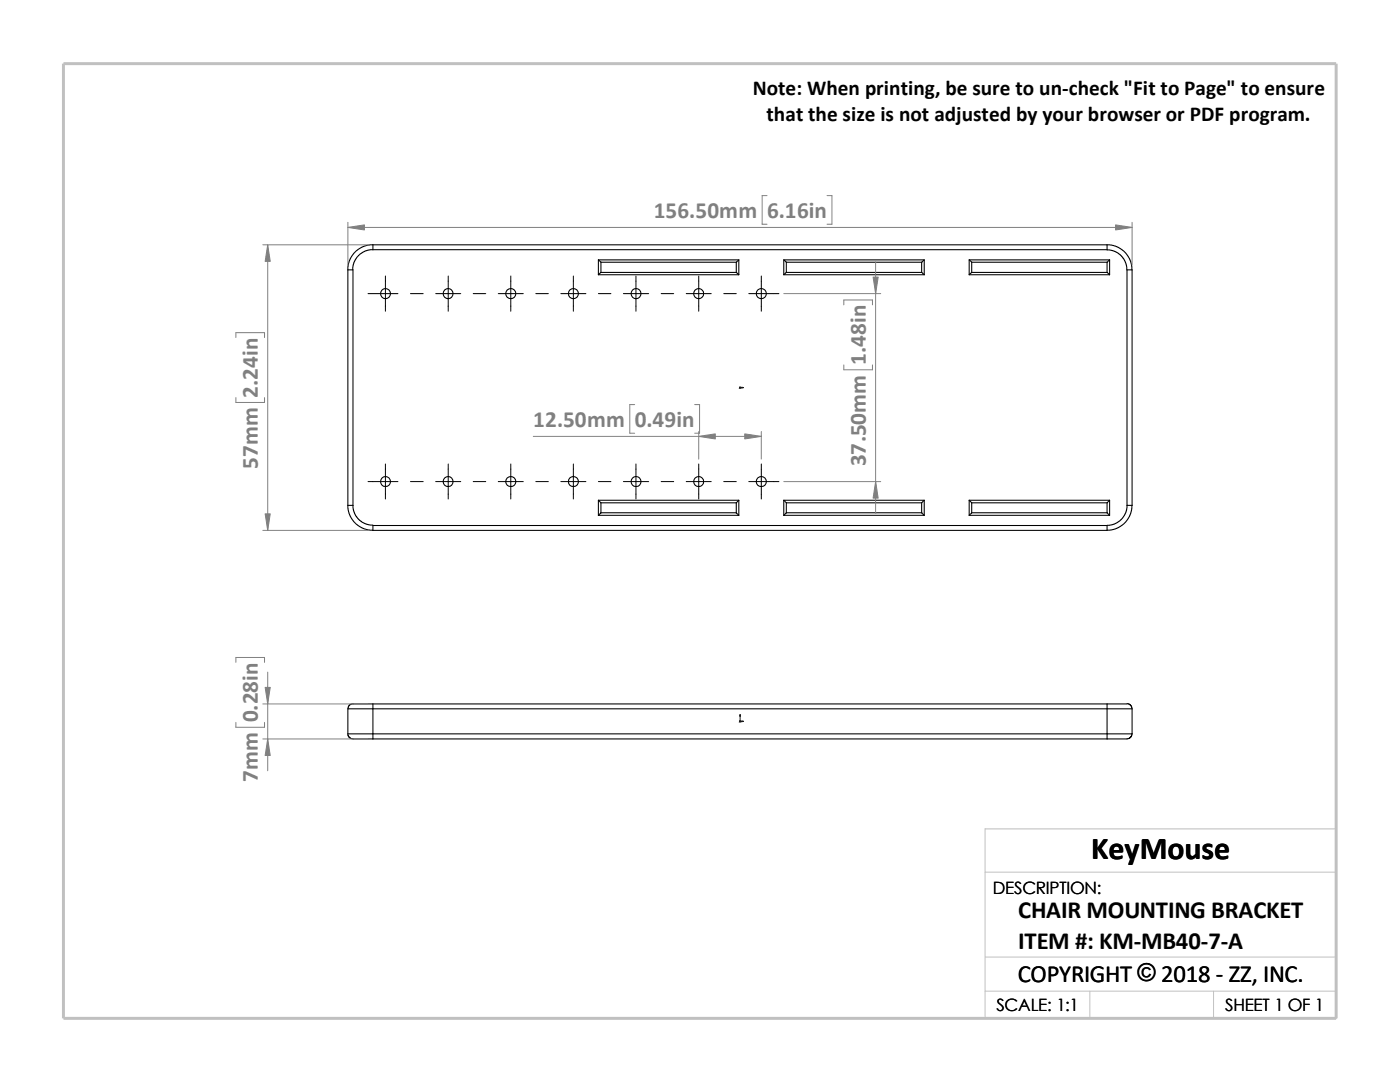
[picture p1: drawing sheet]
<svg xmlns="http://www.w3.org/2000/svg" width="279mm" height="216mm" viewBox="0 0 279 216" stroke-linecap="round" stroke-linejoin="round" font-family="sans-serif">
<path d="M196.6 174h70.1M196.6 191h70.1M196.6 197.8h70.1M217.5 197.8v5.4M242.2 197.8v5.4M26.8 203.2h239.9v-37.8h-70.1v37.8" fill="none" stroke="#c0c0c0" stroke-width=".2"/>
<path d="M12.7 12.7h254v190.5h-254z" fill="none" stroke="#c0c0c0" stroke-width=".59"/>
<g fill="none" stroke="#000" stroke-width=".21">
<path d="M69.4 53.8h1v47M69.4 53.8v47M74.4 48.9h-.9l-1 .3-1.6 1-1.1 1.7-.3 1-.1 .9M74.4 49.8l-1.4 .2-1.5 1-.9 1.4-.2 1.4M74.4 48.9v.9M74.4 48.9h146.5M119.4 51.9h28M119.4 54.8h28M119.4 51.9v2.9M119.4 51.9l.5 .4M119.9 54.4l-.5 .4M119.9 54.4h27"/>
<path d="M119.9 52.3h27M119.9 52.3v2.1M146.9 52.3v2.1M146.9 54.4l.5 .4M147.4 51.9l-.5 .4M147.4 51.9v2.9M156.4 51.9l.5 .4M156.4 51.9h28M156.4 54.8h28M156.4 51.9v2.9M156.9 52.3v2.1M156.9 54.4h27"/>
<path d="M156.9 52.3h27M156.9 54.4l-.5 .4M183.9 54.4l.5 .4M183.9 52.3v2.1M184.4 51.9v2.9M184.4 51.9l-.5 .4M193.4 51.9v2.9M193.4 51.9h28M193.4 54.8h28M193.4 51.9l.5 .4M193.9 54.4l-.5 .4M193.9 54.4h27"/>
<path d="M193.9 52.3h27M193.9 52.3v2.1M220.9 48.9h.9l1 .3 1.2 .7 .7 .6 1 1.7 .2 1.6M220.9 48.9v.9h-146.5M220.9 52.3v2.1M220.9 49.9h.8l.8 .3 1.2 .8 .9 1.2 .3 1.6M220.9 54.4l.5 .4M221.4 51.9l-.5 .4M221.4 51.9v2.9M224.9 53.8h1M224.9 53.8v47h1M225.9 53.8v47"/>
<path d="M119.4 99.8h28M119.4 99.8v3M119.4 99.8l.5 .5M147.4 99.8l-.5 .5M147.4 99.8v3M156.4 99.8l.5 .5M156.4 99.8h28M156.4 99.8v3M184.4 99.8v3M184.4 99.8l-.5 .5M193.4 99.8h28M193.4 99.8v3"/>
<path d="M193.4 99.8l.5 .5M221.4 99.8l-.5 .5M221.4 99.8v3M69.4 100.8l.1 .9 .3 1 .9 1.5 .9 .8 .9 .5 1.9 .3M69.4 100.8h1M70.4 100.8l.1 .8 .2 .8 .5 .8 .6 .6 1.2 .8 1.4 .2M119.4 102.8h28M119.9 102.3l-.5 .5M119.9 102.3h27M119.9 100.3h27M119.9 100.3v2M146.9 100.3v2"/>
<path d="M146.9 102.3l.5 .5M156.4 102.8h28M156.9 102.3h27M156.9 100.3h27M156.9 100.3v2M156.9 102.3l-.5 .5M183.9 102.3l.5 .5M183.9 100.3v2M193.4 102.8h28M193.9 102.3l-.5 .5M193.9 102.3h27M193.9 100.3h27"/>
<path d="M193.9 100.3v2M220.9 104.9v.9h-146.5M220.9 104.9h-146.5v.9M220.9 100.3v2M220.9 102.3l.5 .5M225 100.8l-.3 1.4-.9 1.5-1.5 .9-1.4 .3M225.9 100.8l-.3 1.9-.7 1.2-.7 .7-1.7 1-1.6 .2M69.4 146.4l.2 .6 .5 .4h4.3M69.4 146.4h5M69.4 141.4h5M69.4 141.4v5M74.4 146.4v1"/>
<path d="M74.4 140.5v.9M74.4 140.5h-4.3l-.5 .3-.1 .6M74.4 141.4v5M74.4 147.4h146.5M74.4 146.4h146.5M74.4 140.5h146.5M74.4 141.4h146.5M220.9 146.4v1M220.9 146.4h5M220.9 140.5v.9M220.9 140.5h4M220.9 141.4v5"/>
<path d="M220.9 141.4h5M224.9 140.4l.7 .3 .3 .7M225.9 141.4v5M225.9 146.4l-.1 .6-.6 .4h-4.3"/>
<circle cx="76.9" cy="58.6" r="1"/>
<circle cx="89.4" cy="58.6" r="1"/>
<circle cx="101.9" cy="58.6" r="1.01"/>
<circle cx="114.4" cy="58.6" r="1.01"/>
<circle cx="126.9" cy="58.6" r="1"/>
<circle cx="139.4" cy="58.6" r="1.01"/>
<circle cx="151.9" cy="58.6" r="1.01"/>
<circle cx="76.9" cy="96.1" r=".99"/>
<circle cx="89.4" cy="96.1" r=".99"/>
<circle cx="101.9" cy="96.1" r="1"/>
<circle cx="114.4" cy="96.1" r="1"/>
<circle cx="126.9" cy="96.1" r=".99"/>
<circle cx="139.4" cy="96.1" r="1"/>
<circle cx="151.9" cy="96.1" r="1"/>
</g>
<g fill="#00f" stroke="#00f" stroke-width=".2">
<path d="M148 77.3h.4l-.4 .1z"/>
<path d="M148 143.8l.4 .1-.4 .1z"/>
<path d="M147.7 142.6l.1 .3h-.2z"/>
</g>
<path d="M147.6 77.3h.8M147.6 77.2l.3 .3M147.7 77.3h.1M147.7 77.2v.3M147.8 77.2l-.3 .3M147.6 143.9h.8M147.6 143.8l.3 .3M147.7 142.6v1.5M147.8 143.8l-.3 .3" fill="none" stroke="#00f" stroke-width=".2"/>
<g fill="none" stroke="#000" stroke-width=".2">
<path d="M73.4 58.6h6M76.9 55.1v7M81.9 58.6h2.6M87 58.6h4.9M89.5 55.1v7M94.4 58.6h2.5M99.4 58.6h5M101.9 55.1v7M106.9 58.6h2.5M111.9 58.6h5M114.4 55.1v7M119.4 58.6h2.5"/>
<path d="M124.4 58.6h5.1M126.9 55.1v7M132 58.6h2.5M136.9 58.6h5M139.4 55.1v7M144.4 58.6h2.5M149.4 58.6h6M151.9 55.1v7M73.4 96.1h6M76.9 92.6v7M81.9 96.1h2.6M87 96.1h4.9"/>
<path d="M89.5 92.6v7M94.4 96.1h2.5M99.4 96.1h5M101.9 92.6v7M106.9 96.1h2.5M111.9 96.1h5M114.4 92.6v7M119.4 96.1h2.5M124.4 96.1h5.1M126.9 92.6v7M132 96.1h2.5M136.9 96.1h5"/>
<path d="M139.4 92.6v7M144.4 96.1h2.5M149.4 96.1h6M151.9 92.6v7"/>
</g>
<g fill="none" stroke="#808080" stroke-width=".2">
<path d="M153.1 39h-1v5.7h1M165.1 39h.9v5.7h-.9M52.5 48.9h20.9M53.4 48.9v56.9M69.4 44.4v8.4M69.4 45.4h156.5M156.4 58.6h19.4M174.8 52.2v50.2M225.9 44.4v8.4M47.1 67.4v-1h5.7v1M47.1 79.3v1h5.7v-1M168.4 60.8v-.9h5.7v.9"/>
<path d="M168.4 72.8v1h5.7v-1M106.4 87.1h45.5M126.7 80.7h-1v5.7h1M138.6 80.7h1v5.7h-1M139.4 86.1v5.5M151.9 86.1v5.5M156.4 96.1h19.4M52.5 105.8h20.9M47.1 132.2v-1h5.7v1M53.4 134.1v19.7M47.1 144.1v1h5.7v-1M52.5 140.5h20.9"/>
<path d="M52.5 147.4h20.9"/>
</g>
<g fill="#808080" stroke="#808080" stroke-width=".2">
<path d="M148.6 86.6l3.3 .5-3.3 .5z"/>
<path d="M139.4 87.1l3.3-.5v1z"/>
<path d="M53.4 48.9l.5 3.3h-1z"/>
<path d="M52.9 102.5h1l-.5 3.3z"/>
<path d="M174.8 96.1l.5 3.3h-1.1z"/>
<path d="M174.2 55.3h1.1l-.5 3.3z"/>
<path d="M222.6 44.9l3.3 .5-3.3 .5z"/>
<path d="M69.4 45.4l3.3-.5v1z"/>
<path d="M52.9 137.2h1l-.5 3.3z"/>
<path d="M53.4 147.4l.5 3.3h-1z"/>
</g>
<text font-size="6.4" x="217.8" y="171.4">KeyMouse</text>
<g font-size="4.9">
<text x="203.2" y="183.2">CHAIR MOUNTING BRACKET</text>
<text x="203.2" y="189.3">ITEM #: KM-MB40-7-A</text>
<text x="203.1" y="195.9">COPYRIGHT © 2018 - ZZ, INC.</text>
<text x="227" y="195.8">©</text>
</g>
<g font-size="4.6" fill="#808080">
<text x="130.5" y="43.5">156.50mm</text>
<text x="153.1" y="43.5">6.16in</text>
<text x="172.8" y="72.8" transform="rotate(-90 172.8 72.8)">1.48in</text>
<text x="51.5" y="79.3" transform="rotate(-90 51.5 79.3)">2.24in</text>
<text x="106.4" y="85.2">12.50mm</text>
<text x="126.7" y="85.2">0.49in</text>
<text x="51.5" y="93.6" transform="rotate(-90 51.5 93.6)">57mm</text>
<text x="172.8" y="93" transform="rotate(-90 172.8 93)">37.50mm</text>
<text x="51.5" y="144.1" transform="rotate(-90 51.5 144.1)">0.28in</text>
<text x="51.5" y="156" transform="rotate(-90 51.5 156)">7mm</text>
</g>
<g font-size="4.2">
<text x="150.2" y="19">Note: When printing, be sure to un-check &quot;Fit to Page&quot; to ensure</text>
<text x="153" y="24.2">that the size is not adjusted by your browser or PDF program.</text>
</g>
<g font-size="3.4">
<text x="198.2" y="178.5">DESCRIPTION:</text>
<text x="198.8" y="201.7">SCALE: 1:1</text>
<text x="244.5" y="201.7">SHEET 1 OF 1</text>
</g>
</svg>
